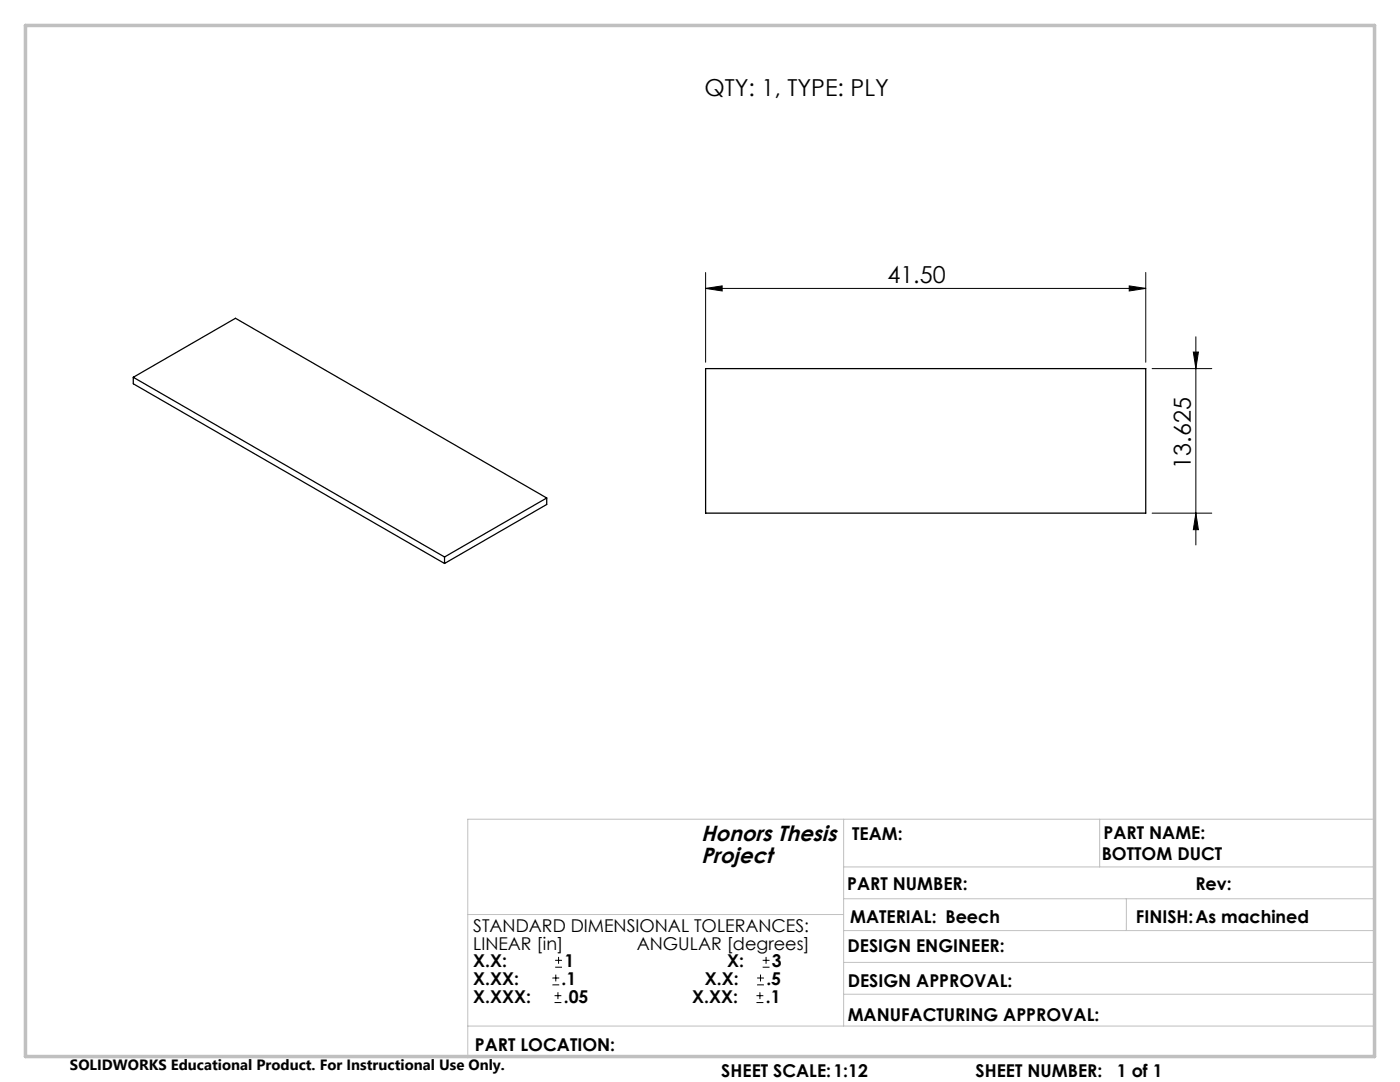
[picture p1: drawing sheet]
<svg xmlns="http://www.w3.org/2000/svg" width="279mm" height="216mm" viewBox="0 0 279 216" stroke-linecap="round" stroke-linejoin="round" font-family="sans-serif">
<path d="M26.6 75.3v1.3l62.1 35.8M26.6 75.3l62.1 35.8M26.6 75.3l20.4-11.8 62.1 35.9M140.8 73.6h87.9v28.8h-87.9zM109.1 99.4v1.3l-20.4 11.7M109.1 99.4l-20.4 11.7M88.7 111.1v1.3" fill="none" stroke="#000" stroke-width=".25"/>
<g fill="none" stroke="#000" stroke-width=".2">
<path d="M140.8 57.6l3.3-.6v1.1zM140.8 54.4v17.9M140.8 57.6h87.9M225.4 57l3.3 .6-3.3 .5zM228.7 54.4v17.9M229.9 73.6h11.9M238.2 70.2h1l-.5 3.4zM238.7 67.2v41.5M229.9 102.4h11.9M238.7 102.4l.5 3.3h-1zM110.2 196.5h1.4M110.2 195.2h1.4"/>
<path d="M110.7 198.7h1.3M110.8 193h1.4M110.8 191.6h1.4M110.9 194.5v1.3M111.4 198v1.4M111.5 190.9v1.4M151 198.7h1.3M151.1 196.5h1.4M151.1 195.2h1.4M151.7 198v1.4M151.8 194.5v1.3M152.2 193h1.4"/>
<path d="M152.2 191.6h1.4M152.9 190.9v1.4M110.7 200h1.3M151 200h1.3"/>
</g>
<path d="M168.4 179.3h105.9M168.4 163.5v41.2M168.4 173h105.9M219.5 163.5v9.5M224.8 179.3v6.4M274.3 163.5h-180.9v47.6M93.4 182.5h75M168.4 185.7h105.9M168.4 192h105.9M168.4 198.4h105.9M93.4 204.7h180.9" fill="none" stroke="#c0c0c0" stroke-width=".2"/>
<path d="M5.1 5.1h269.2v205.7h-269.2z" fill="none" stroke="#c0c0c0" stroke-width=".7"/>
<g fill="#000">
<path d="M140.8 57.6l3.3-.6v1.1zM225.4 57l3.3 .6-3.3 .5z"/>
<path d="M238.7 102.4l.5 3.3h-1zM238.2 70.2h1l-.5 3.4z"/>
</g>
<g font-size="4.7">
<text x="140.6" y="19.2">QTY: 1, TYPE: PLY</text>
<text x="177.1" y="56.5">41.50</text>
<text x="237.6" y="93.5" transform="rotate(-90 237.6 93.5)">13.625</text>
</g>
<g font-size="4.4">
<text x="139.9" y="167.9">Honors Thesis</text>
<text x="139.9" y="172.1">Project</text>
</g>
<g font-size="3.5">
<text x="170.1" y="167.6">TEAM:</text>
<text x="220.3" y="167.3">PART NAME:</text>
<text x="219.9" y="171.6">BOTTOM DUCT</text>
<text x="169.1" y="177.6">PART NUMBER:</text>
<text x="238.6" y="177.6">Rev:</text>
<text x="94.4" y="185.9">STANDARD DIMENSIONAL TOLERANCES:</text>
<text x="169.7" y="184.2">MATERIAL: Beech</text>
<text x="226.7" y="184.2">FINISH:As machined</text>
<text x="94.4" y="189.5">LINEAR [in]</text>
<text x="127.1" y="189.5">ANGULAR [degrees]</text>
<text x="169.1" y="190">DESIGN ENGINEER:</text>
<text x="94.4" y="196.5">X.XX:</text>
<text x="94.4" y="193">X.X:</text>
<text x="112.1" y="196.5">.1</text>
<text x="112.6" y="193">1</text>
<text x="140.7" y="196.5">X.X:</text>
<text x="145.1" y="193">X:</text>
<text x="152.9" y="196.5">.5</text>
<text x="154" y="193">3</text>
<text x="169.2" y="197">DESIGN APPROVAL:</text>
<text x="94.4" y="200.1">X.XXX:</text>
<text x="112.5" y="200.1">.05</text>
<text x="138.1" y="200.1">X.XX:</text>
<text x="152.8" y="200.1">.1</text>
<text x="169.2" y="203.7">MANUFACTURING APPROVAL:</text>
<text x="94.8" y="209.6">PART LOCATION:</text>
<text x="144" y="215">SHEET SCALE:1:12</text>
<text x="194.7" y="215">SHEET NUMBER:</text>
<text x="222.9" y="215">1 of 1</text>
</g>
<text font-size="3" x="14" y="213.5">SOLIDWORKS Educational Product. For Instructional Use Only.</text>
</svg>
